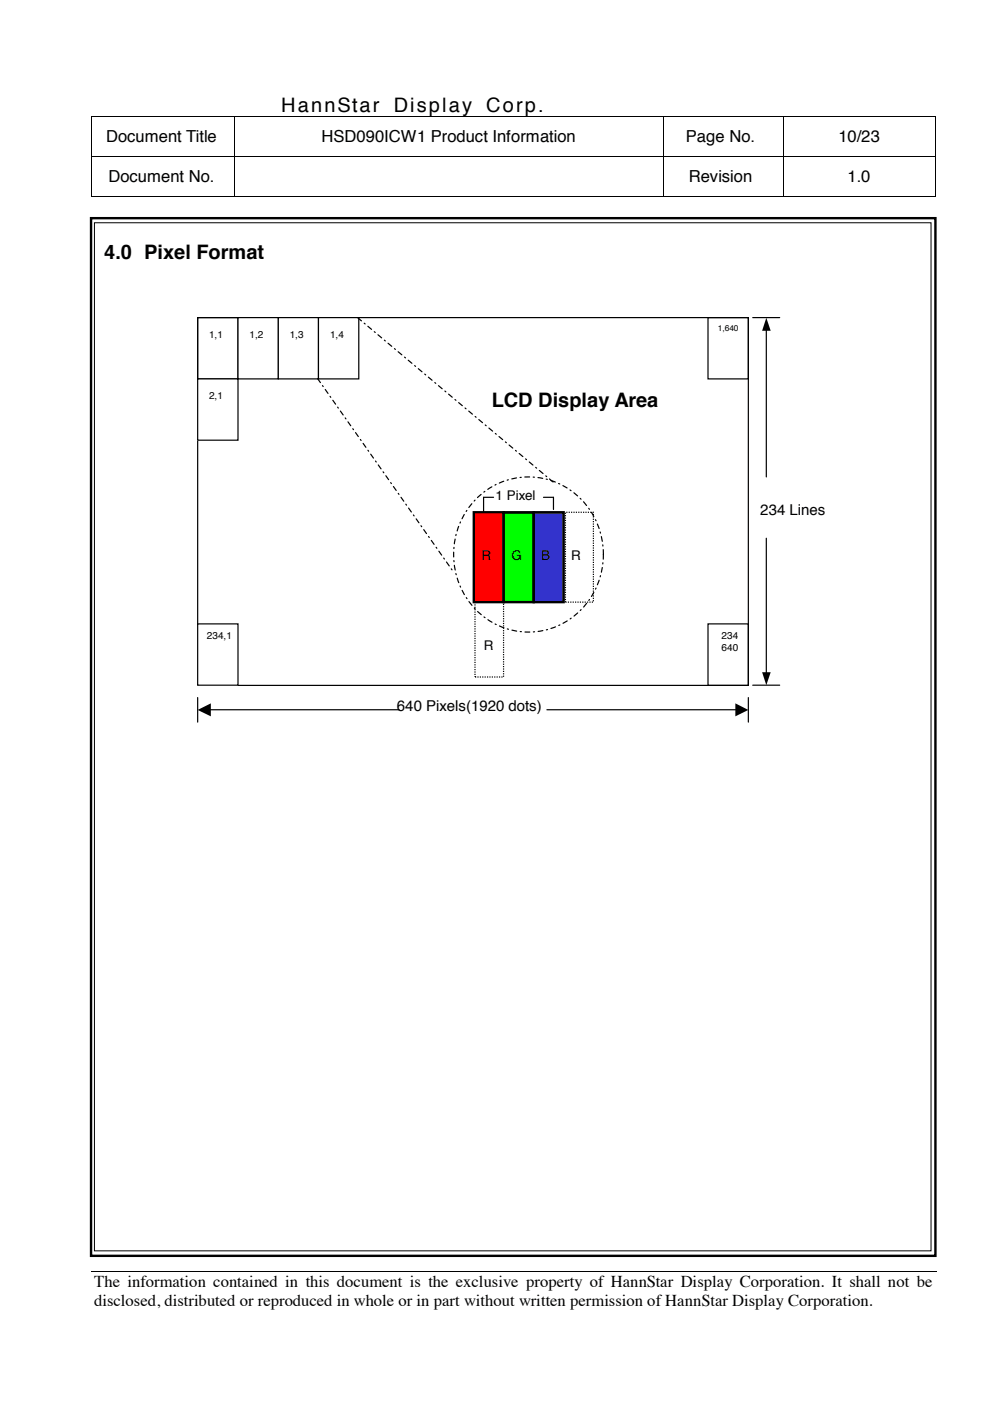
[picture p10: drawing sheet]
<svg xmlns="http://www.w3.org/2000/svg" width="210mm" height="297mm" viewBox="0 0 210 297" stroke-linecap="round" stroke-linejoin="round" font-family="sans-serif">
<g fill="#000">
<path d="M19.4 24.7h.2v.1h-.2zM19.4 33.1h.2v.2h-.2zM49.5 24.7h.2v.1h-.2zM49.5 33.1h.2v.2h-.2zM59.1 24.7h.1v.1h-.1zM140.5 24.7h.2v.1h-.2zM140.5 33.1h.2v.2h-.2zM165.9 24.7h.2v.1h-.2zM165.9 33.1h.2v.2h-.2zM198.2 24.7h.1v.1h-.1zM198.2 33.1h.1v.2h-.1zM19.4 41.6h.2v.2h-.2z"/>
<path d="M49.5 41.6h.2v.2h-.2zM140.5 41.6h.2v.2h-.2zM165.9 41.6h.2v.2h-.2zM198.2 41.6h.1v.2h-.1zM198.5 269.6v.1z"/>
</g>
<g fill="none" stroke="#000" stroke-width=".21">
<path d="M19.5 24.8v8.3M19.5 33.3v8.3M19.6 24.8h29.9M19.6 33.2h29.9M49.6 24.8v8.3M49.6 33.3v8.3M49.7 24.8h9.4M49.7 33.2h90.8M59.2 24.8h81.3M140.6 24.8v8.3M140.6 33.3v8.3M140.7 24.8h25.2"/>
<path d="M140.7 33.2h25.2M166 24.8v8.3M166 33.3v8.3M166.1 24.8h32.1M166.1 33.2h32.1M198.2 24.8v8.3M198.2 33.3v8.3M19.6 41.7h29.9M49.7 41.7h90.8M140.7 41.7h25.2M166.1 41.7h32.1M19.3 269.6h179.2"/>
</g>
<g fill="#fff">
<path d="M19.3 277.9h179.2z"/>
<path d="M198.5 269.7v8.2z"/>
</g>
<path d="M19.3 46.3h179v220h-179z" fill="none" stroke="#000" stroke-width=".51"/>
<path d="M20 47.2h177.4v218h-177.4z" fill-rule="evenodd" fill="#fff"/>
<path d="M20 47.2h177.4v218h-177.4z" fill="none" stroke="#000" stroke-width=".21"/>
<path d="M154.6 69.8l2.3 4.2" fill="none" stroke="#fff" stroke-width=".25"/>
<g fill="#fff">
<path d="M156 74.3l1.6-.8 1.1 4z"/>
<path d="M41.9 67.3h8.6v13h-8.6z" fill-rule="evenodd"/>
</g>
<path d="M41.9 67.3h8.6v13h-8.6z" fill="none" stroke="#000" stroke-width=".25"/>
<path d="M150.1 67.3h8.6v13h-8.6z" fill-rule="evenodd" fill="#fff"/>
<path d="M150.1 67.3h8.6v13h-8.6z" fill="none" stroke="#000" stroke-width=".25"/>
<path d="M150.1 132.3h8.6v13h-8.6z" fill-rule="evenodd" fill="#fff"/>
<path d="M41.9 67.3h116.8v78h-116.8zM159.6 67.3h5.7M162.5 70v31.1M162.5 114.1v28.5M150.1 132.3h8.6v13h-8.6zM159.6 145.3h5.7" fill="none" stroke="#000" stroke-width=".25"/>
<path d="M162.5 67.4l.9 2.7h-1.8zM161.6 142.5h1.8l-.9 2.8z" fill="#000"/>
<path d="M41.9 80.3h8.6v13h-8.6z" fill-rule="evenodd" fill="#fff"/>
<path d="M41.9 80.3h8.6v13h-8.6z" fill="none" stroke="#000" stroke-width=".25"/>
<path d="M50.5 67.3h8.5v13h-8.5z" fill-rule="evenodd" fill="#fff"/>
<path d="M50.5 67.3h8.5v13h-8.5z" fill="none" stroke="#000" stroke-width=".25"/>
<path d="M59 67.3h8.5v13h-8.5z" fill-rule="evenodd" fill="#fff"/>
<path d="M59 67.3h8.5v13h-8.5z" fill="none" stroke="#000" stroke-width=".25"/>
<path d="M67.5 67.3h8.6v13h-8.6z" fill-rule="evenodd" fill="#fff"/>
<path d="M67.5 67.3h8.6v13h-8.6zM41.9 147.9v5.2M44.6 150.5h40M116 150.5h40M158.7 147.9v5.2" fill="none" stroke="#000" stroke-width=".25"/>
<path d="M41.9 150.5l2.8-1.4v2.8zM155.9 149.1l2.8 1.4-2.8 1.4z" fill="#000"/>
<path d="M41.9 132.3h8.6v13h-8.6z" fill-rule="evenodd" fill="#fff"/>
<path d="M41.9 132.3h8.6v13h-8.6z" fill="none" stroke="#000" stroke-width=".25"/>
<path d="M119.9 108.6h5.9v19.1h-5.9z" fill-rule="evenodd" fill="#fff"/>
<path d="M119.9 108.6h5.9v19.1h-5.9z" fill="none" stroke="#000" stroke-width=".25" stroke-dasharray=".3 .3" stroke-linecap="butt"/>
<path d="M100.7 127.7h6.1v15.8h-6.1z" fill-rule="evenodd" fill="#fff"/>
<path d="M100.7 127.7h6.1v15.8h-6.1z" fill="none" stroke="#000" stroke-width=".25" stroke-dasharray=".3 .3" stroke-linecap="butt"/>
<path d="M113.2 108.6h6.3v19.1h-6.3z" fill-rule="evenodd" fill="#33c"/>
<path d="M113.2 108.6h6.3v19.1h-6.3z" fill="none" stroke="#000" stroke-width=".51"/>
<path d="M100.5 108.6h6.3v19.1h-6.3z" fill-rule="evenodd" fill="#f00"/>
<path d="M100.5 108.6h6.3v19.1h-6.3z" fill="none" stroke="#000" stroke-width=".51"/>
<path d="M106.8 108.6h6.4v19.1h-6.4z" fill-rule="evenodd" fill="#0f0"/>
<path d="M106.8 108.6h6.4v19.1h-6.4z" fill="none" stroke="#000" stroke-width=".51"/>
<path d="M75.9 67.4l41.4 34.9M67.4 80.3l28.8 41M100.8 105.9a15.7 15.7 0 0 1 16-4 15.7 15.7 0 0 1 10.8 12.3 16.2 16.2 0 0 1-18.8 19.5 16.7 16.7 0 0 1-8-27.8z" fill="none" stroke="#000" stroke-width=".25" stroke-dasharray="1 .8 .3 .8"/>
<path d="M104.6 105.4h-2.1v3.2M115.2 105.4h2.1v2.6" fill="none" stroke="#000" stroke-width=".25"/>
<g font-size="4.2">
<text x="59.6" y="23.8">HannStar</text>
<text x="83.5" y="23.8">Display Corp.</text>
<text x="22.1" y="54.8">4.0 Pixel Format</text>
<text x="104.3" y="86.3">LCD Display Area</text>
</g>
<g font-size="3.5">
<text x="22.5" y="30.2">Document Title</text>
<text x="68.2" y="30.2">HSD090ICW1 Product Information</text>
<text x="145.4" y="30.2">Page No.</text>
<text x="177.8" y="30.2">10/23</text>
<text x="23" y="38.7">Document No.</text>
<text x="146" y="38.7">Revision</text>
<text x="179.7" y="38.7">1.0</text>
<text x="20" y="272.9">The information contained in this document is the exclusive property of HannStar Display Corporation. It shall not be</text>
<text x="20" y="277">disclosed, distributed or reproduced in whole or in part without written permission of HannStar Display Corporation.</text>
</g>
<g font-size="3.2">
<text x="161.2" y="109.2">234 Lines</text>
<text x="84.2" y="150.7">640 Pixels(1920 dots)</text>
</g>
<g font-size="2.8">
<text x="105.1" y="106.1">1 Pixel</text>
<text x="102.1" y="118.8">R</text>
<text x="108.5" y="118.8">G</text>
<text x="114.8" y="118.8">B</text>
<text x="121.1" y="118.8">R</text>
<text x="102.6" y="137.9">R</text>
</g>
<g font-size="2.1">
<text x="44.3" y="71.7">1,1</text>
<text x="52.9" y="71.7">1,2</text>
<text x="61.4" y="71.7">1,3</text>
<text x="70" y="71.7">1,4</text>
<text x="44.3" y="84.7">2,1</text>
<text x="43.9" y="135.5">234,1</text>
<text x="153" y="135.5">234</text>
<text x="153" y="138">640</text>
</g>
<text font-size="1.8" x="152.2" y="70.2">1,640</text>
</svg>
